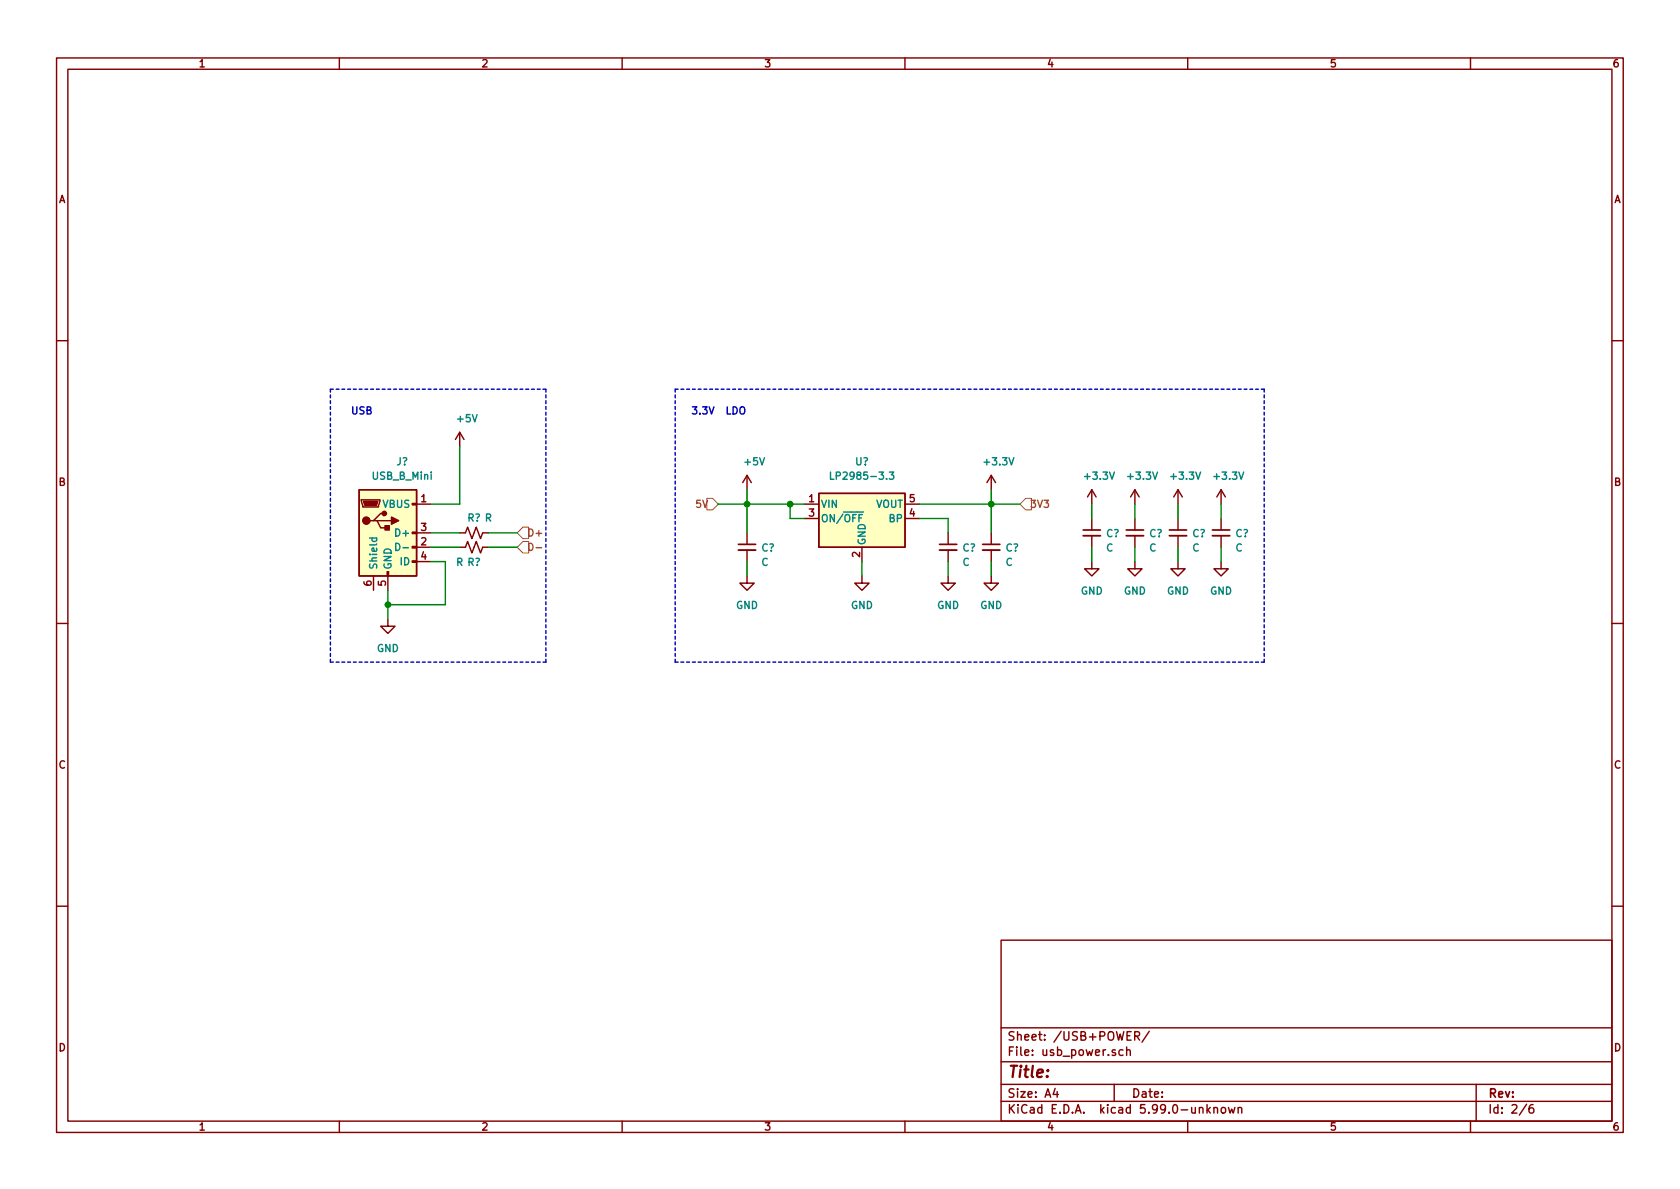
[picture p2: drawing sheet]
EESchema Schematic File Version 5
EELAYER 33 0
EELAYER END
$Descr A4 11693 8268
encoding utf-8
Sheet 2 6
Title ""
Date ""
Rev ""
Comp ""
Comment1 ""
Comment2 ""
Comment3 ""
Comment4 ""
Comment5 ""
Comment6 ""
Comment7 ""
Comment8 ""
Comment9 ""
$EndDescr
Connection ~ 2700 4200
Connection ~ 5200 3500
Connection ~ 5500 3500
Connection ~ 6900 3500
Wire Wire Line
	2700 4100 2700 4200
Wire Wire Line
	2700 4200 2700 4300
Wire Wire Line
	2700 4200 3100 4200
Wire Wire Line
	3000 3500 3200 3500
Wire Wire Line
	3000 3700 3200 3700
Wire Wire Line
	3000 3800 3200 3800
Wire Wire Line
	3100 3900 3000 3900
Wire Wire Line
	3100 4200 3100 3900
Wire Wire Line
	3200 3500 3200 3100
Wire Wire Line
	3400 3700 3600 3700
Wire Wire Line
	3400 3800 3600 3800
Wire Wire Line
	5000 3500 5200 3500
Wire Wire Line
	5200 3400 5200 3500
Wire Wire Line
	5200 3500 5200 3700
Wire Wire Line
	5200 3500 5500 3500
Wire Wire Line
	5200 3900 5200 4000
Wire Wire Line
	5500 3500 5500 3600
Wire Wire Line
	5500 3500 5600 3500
Wire Wire Line
	5600 3600 5500 3600
Wire Wire Line
	6000 3900 6000 4000
Wire Wire Line
	6400 3500 6900 3500
Wire Wire Line
	6400 3600 6600 3600
Wire Wire Line
	6600 3600 6600 3700
Wire Wire Line
	6600 3900 6600 4000
Wire Wire Line
	6900 3400 6900 3500
Wire Wire Line
	6900 3500 6900 3700
Wire Wire Line
	6900 3500 7100 3500
Wire Wire Line
	6900 3900 6900 4000
Wire Wire Line
	7600 3500 7600 3600
Wire Wire Line
	7600 3800 7600 3900
Wire Wire Line
	7900 3500 7900 3600
Wire Wire Line
	7900 3800 7900 3900
Wire Wire Line
	8200 3500 8200 3600
Wire Wire Line
	8200 3800 8200 3900
Wire Wire Line
	8500 3500 8500 3600
Wire Wire Line
	8500 3800 8500 3900
Wire Notes Line
	2300 2700 2300 4600
Wire Notes Line
	2300 2700 3800 2700
Wire Notes Line
	3800 2700 3800 4600
Wire Notes Line
	3800 4600 2300 4600
Wire Notes Line
	4700 2700 4700 4600
Wire Notes Line
	4700 2700 8800 2700
Wire Notes Line
	8800 2700 8800 4600
Wire Notes Line
	8800 4600 4700 4600
Text Notes 2600 2900 2    50   ~ 10
USB
Text Notes 5200 2900 2    50   ~ 10
3.3V  LDO\n
Text HLabel 3600 3700 2    50   Input ~ 0
D+
Text HLabel 3600 3800 2    50   Input ~ 0
D-
Text HLabel 5000 3500 0    50   Input ~ 0
5V
Text HLabel 7100 3500 2    50   Input ~ 0
3V3
$Comp
L power:+5V #PWR?
U 1 1
P 3200 3100
F 0 "#PWR?" H 3200 2950 50  0001 C CNN
F 1 "+5V" H 3250 3300 50  0000 C CNN
F 2 "" H 3200 3100 50  0001 C CNN
F 3 "" H 3200 3100 50  0001 C CNN
	1    3200 3100
	1    0    0    -1  
$EndComp
$Comp
L power:+5V #PWR?
U 1 1
P 5200 3400
F 0 "#PWR?" H 5200 3250 50  0001 C CNN
F 1 "+5V" H 5250 3600 50  0000 C CNN
F 2 "" H 5200 3400 50  0001 C CNN
F 3 "" H 5200 3400 50  0001 C CNN
	1    5200 3400
	1    0    0    -1  
$EndComp
$Comp
L power:+3.3V #PWR?
U 1 1
P 6900 3400
F 0 "#PWR?" H 6900 3250 50  0001 C CNN
F 1 "+3.3V" H 6950 3600 50  0000 C CNN
F 2 "" H 6900 3400 50  0001 C CNN
F 3 "" H 6900 3400 50  0001 C CNN
	1    6900 3400
	1    0    0    -1  
$EndComp
$Comp
L power:+3.3V #PWR?
U 1 1
P 7600 3500
F 0 "#PWR?" H 7600 3350 50  0001 C CNN
F 1 "+3.3V" H 7650 3700 50  0000 C CNN
F 2 "" H 7600 3500 50  0001 C CNN
F 3 "" H 7600 3500 50  0001 C CNN
	1    7600 3500
	1    0    0    -1  
$EndComp
$Comp
L power:+3.3V #PWR?
U 1 1
P 7900 3500
F 0 "#PWR?" H 7900 3350 50  0001 C CNN
F 1 "+3.3V" H 7950 3700 50  0000 C CNN
F 2 "" H 7900 3500 50  0001 C CNN
F 3 "" H 7900 3500 50  0001 C CNN
	1    7900 3500
	1    0    0    -1  
$EndComp
$Comp
L power:+3.3V #PWR?
U 1 1
P 8200 3500
F 0 "#PWR?" H 8200 3350 50  0001 C CNN
F 1 "+3.3V" H 8250 3700 50  0000 C CNN
F 2 "" H 8200 3500 50  0001 C CNN
F 3 "" H 8200 3500 50  0001 C CNN
	1    8200 3500
	1    0    0    -1  
$EndComp
$Comp
L power:+3.3V #PWR?
U 1 1
P 8500 3500
F 0 "#PWR?" H 8500 3350 50  0001 C CNN
F 1 "+3.3V" H 8550 3700 50  0000 C CNN
F 2 "" H 8500 3500 50  0001 C CNN
F 3 "" H 8500 3500 50  0001 C CNN
	1    8500 3500
	1    0    0    -1  
$EndComp
$Comp
L power:GND #PWR?
U 1 1
P 2700 4300
F 0 "#PWR?" H 2700 4050 50  0001 C CNN
F 1 "GND" H 2700 4100 50  0000 C CNN
F 2 "" H 2700 4300 50  0001 C CNN
F 3 "" H 2700 4300 50  0001 C CNN
	1    2700 4300
	1    0    0    -1  
$EndComp
$Comp
L power:GND #PWR?
U 1 1
P 5200 4000
F 0 "#PWR?" H 5200 3750 50  0001 C CNN
F 1 "GND" H 5200 3800 50  0000 C CNN
F 2 "" H 5200 4000 50  0001 C CNN
F 3 "" H 5200 4000 50  0001 C CNN
	1    5200 4000
	1    0    0    -1  
$EndComp
$Comp
L power:GND #PWR?
U 1 1
P 6000 4000
F 0 "#PWR?" H 6000 3750 50  0001 C CNN
F 1 "GND" H 6000 3800 50  0000 C CNN
F 2 "" H 6000 4000 50  0001 C CNN
F 3 "" H 6000 4000 50  0001 C CNN
	1    6000 4000
	1    0    0    -1  
$EndComp
$Comp
L power:GND #PWR?
U 1 1
P 6600 4000
F 0 "#PWR?" H 6600 3750 50  0001 C CNN
F 1 "GND" H 6600 3800 50  0000 C CNN
F 2 "" H 6600 4000 50  0001 C CNN
F 3 "" H 6600 4000 50  0001 C CNN
	1    6600 4000
	1    0    0    -1  
$EndComp
$Comp
L power:GND #PWR?
U 1 1
P 6900 4000
F 0 "#PWR?" H 6900 3750 50  0001 C CNN
F 1 "GND" H 6900 3800 50  0000 C CNN
F 2 "" H 6900 4000 50  0001 C CNN
F 3 "" H 6900 4000 50  0001 C CNN
	1    6900 4000
	1    0    0    -1  
$EndComp
$Comp
L power:GND #PWR?
U 1 1
P 7600 3900
F 0 "#PWR?" H 7600 3650 50  0001 C CNN
F 1 "GND" H 7600 3700 50  0000 C CNN
F 2 "" H 7600 3900 50  0001 C CNN
F 3 "" H 7600 3900 50  0001 C CNN
	1    7600 3900
	1    0    0    -1  
$EndComp
$Comp
L power:GND #PWR?
U 1 1
P 7900 3900
F 0 "#PWR?" H 7900 3650 50  0001 C CNN
F 1 "GND" H 7900 3700 50  0000 C CNN
F 2 "" H 7900 3900 50  0001 C CNN
F 3 "" H 7900 3900 50  0001 C CNN
	1    7900 3900
	1    0    0    -1  
$EndComp
$Comp
L power:GND #PWR?
U 1 1
P 8200 3900
F 0 "#PWR?" H 8200 3650 50  0001 C CNN
F 1 "GND" H 8200 3700 50  0000 C CNN
F 2 "" H 8200 3900 50  0001 C CNN
F 3 "" H 8200 3900 50  0001 C CNN
	1    8200 3900
	1    0    0    -1  
$EndComp
$Comp
L power:GND #PWR?
U 1 1
P 8500 3900
F 0 "#PWR?" H 8500 3650 50  0001 C CNN
F 1 "GND" H 8500 3700 50  0000 C CNN
F 2 "" H 8500 3900 50  0001 C CNN
F 3 "" H 8500 3900 50  0001 C CNN
	1    8500 3900
	1    0    0    -1  
$EndComp
$Comp
L Device:R_Small_US R?
U 1 1
P 3300 3700
F 0 "R?" V 3400 3700 50  0000 C CNN
F 1 "R" V 3400 3600 50  0000 C CNN
F 2 "" H 3300 3700 50  0001 C CNN
F 3 "~" H 3300 3700 50  0001 C CNN
	1    3300 3700
	0    -1   -1   0   
$EndComp
$Comp
L Device:R_Small_US R?
U 1 1
P 3300 3800
F 0 "R?" V 3400 3800 50  0000 C CNN
F 1 "R" V 3400 3700 50  0000 C CNN
F 2 "" H 3300 3800 50  0001 C CNN
F 3 "~" H 3300 3800 50  0001 C CNN
	1    3300 3800
	0    1    1    0   
$EndComp
$Comp
L Device:C_Small C?
U 1 1
P 5200 3800
F 0 "C?" H 5300 3800 50  0000 L CNN
F 1 "C" H 5300 3700 50  0000 L CNN
F 2 "" H 5200 3800 50  0001 C CNN
F 3 "~" H 5200 3800 50  0001 C CNN
	1    5200 3800
	1    0    0    -1  
$EndComp
$Comp
L Device:C_Small C?
U 1 1
P 6600 3800
F 0 "C?" H 6700 3800 50  0000 L CNN
F 1 "C" H 6700 3700 50  0000 L CNN
F 2 "" H 6600 3800 50  0001 C CNN
F 3 "~" H 6600 3800 50  0001 C CNN
	1    6600 3800
	1    0    0    -1  
$EndComp
$Comp
L Device:C_Small C?
U 1 1
P 6900 3800
F 0 "C?" H 7000 3800 50  0000 L CNN
F 1 "C" H 7000 3700 50  0000 L CNN
F 2 "" H 6900 3800 50  0001 C CNN
F 3 "~" H 6900 3800 50  0001 C CNN
	1    6900 3800
	1    0    0    -1  
$EndComp
$Comp
L Device:C_Small C?
U 1 1
P 7600 3700
F 0 "C?" H 7700 3700 50  0000 L CNN
F 1 "C" H 7700 3600 50  0000 L CNN
F 2 "" H 7600 3700 50  0001 C CNN
F 3 "~" H 7600 3700 50  0001 C CNN
	1    7600 3700
	1    0    0    -1  
$EndComp
$Comp
L Device:C_Small C?
U 1 1
P 7900 3700
F 0 "C?" H 8000 3700 50  0000 L CNN
F 1 "C" H 8000 3600 50  0000 L CNN
F 2 "" H 7900 3700 50  0001 C CNN
F 3 "~" H 7900 3700 50  0001 C CNN
	1    7900 3700
	1    0    0    -1  
$EndComp
$Comp
L Device:C_Small C?
U 1 1
P 8200 3700
F 0 "C?" H 8300 3700 50  0000 L CNN
F 1 "C" H 8300 3600 50  0000 L CNN
F 2 "" H 8200 3700 50  0001 C CNN
F 3 "~" H 8200 3700 50  0001 C CNN
	1    8200 3700
	1    0    0    -1  
$EndComp
$Comp
L Device:C_Small C?
U 1 1
P 8500 3700
F 0 "C?" H 8600 3700 50  0000 L CNN
F 1 "C" H 8600 3600 50  0000 L CNN
F 2 "" H 8500 3700 50  0001 C CNN
F 3 "~" H 8500 3700 50  0001 C CNN
	1    8500 3700
	1    0    0    -1  
$EndComp
$Comp
L Connector:USB_B_Mini J?
U 1 1
P 2700 3700
F 0 "J?" H 2800 4200 50  0000 C CNN
F 1 "USB_B_Mini" H 2800 4100 50  0000 C CNN
F 2 "" H 2850 3650 50  0001 C CNN
F 3 "~" H 2850 3650 50  0001 C CNN
	1    2700 3700
	1    0    0    -1  
$EndComp
$Comp
L Regulator_Linear:LP2985-3.3 U?
U 1 1
P 6000 3600
F 0 "U?" H 6000 4000 50  0000 C CNN
F 1 "LP2985-3.3" H 6000 3900 50  0000 C CNN
F 2 "Package_TO_SOT_SMD:SOT-23-5" H 6000 3925 50  0001 C CNN
F 3 "http://www.ti.com/lit/ds/symlink/lp2985.pdf" H 6000 3600 50  0001 C CNN
	1    6000 3600
	1    0    0    -1  
$EndComp
$EndSCHEMATC
